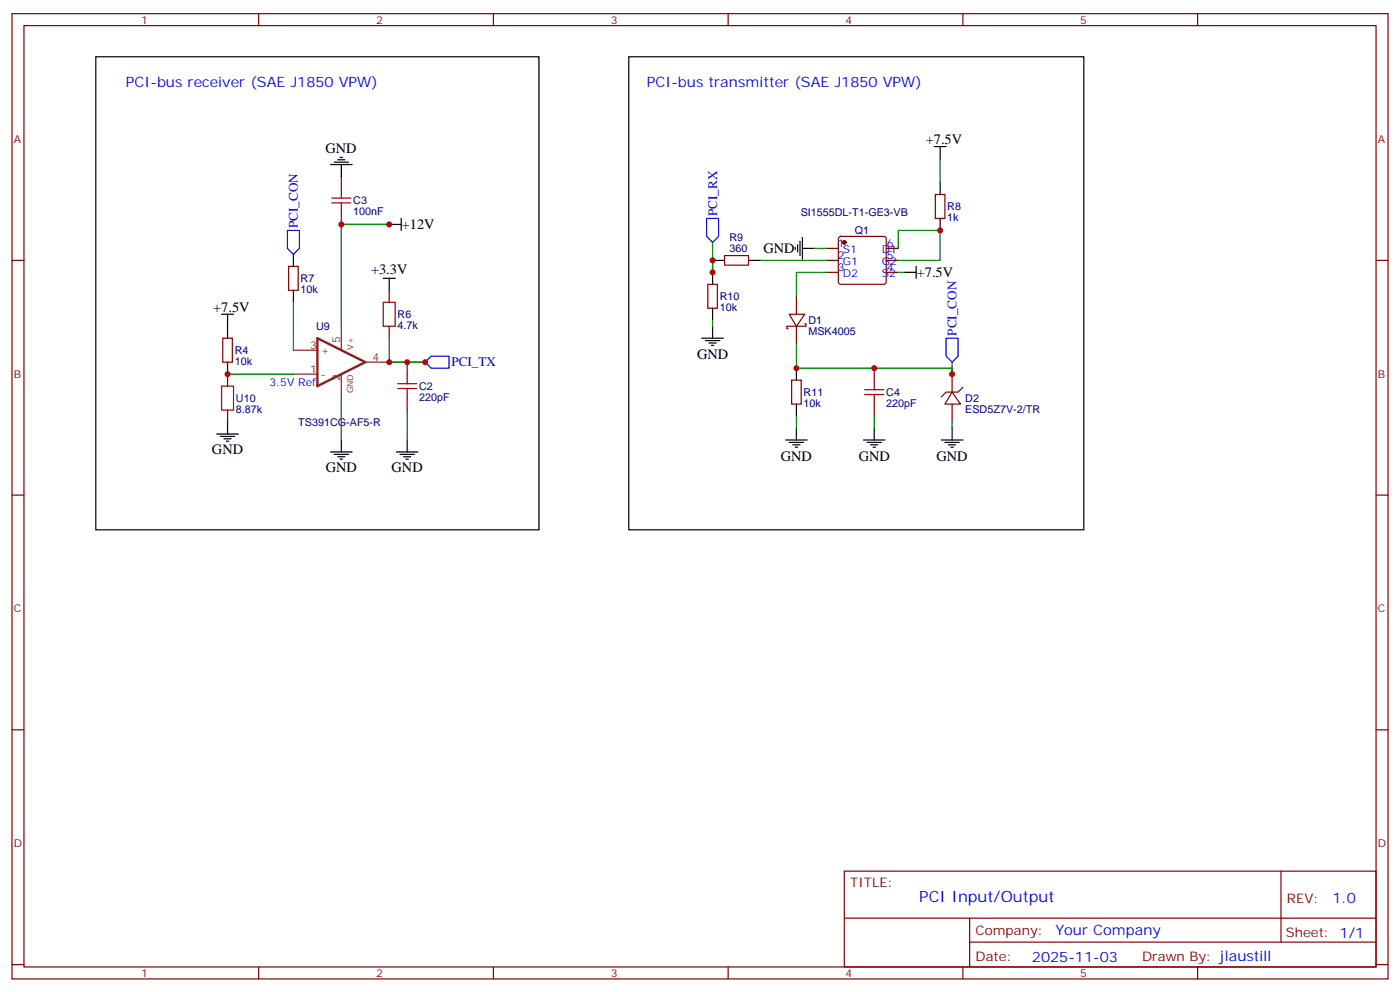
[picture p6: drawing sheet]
<svg xmlns="http://www.w3.org/2000/svg" width="412mm" height="292mm" viewBox="0 0 412 292" stroke-linecap="round" stroke-linejoin="round" font-family="sans-serif">
<g fill="none" stroke="#870000" stroke-width=".35">
<path d="M3.5 4h405.4v284.4h-405.4zM7.1 7.5h398.2v277.3h-398.2zM76.2 4v3.5M145.3 4v3.5M214.5 4v3.5M283.6 4v3.5M352.8 4v3.5M100.5 52v3.5M275.5 57.3h2.8v7h-2.8zM3.5 76.7h3.6M85 78.5h2.8v7h-2.8zM100.5 62.6v3.5"/>
<path d="M213.4 75.3h7.1v2.8h-7.1zM243.4 76.7h3.5M243.4 73.2h3.5M247.2 69.8l.4-.2h12.7l.5 .2 .3 .5v12.7l-.3 .5-.5 .2h-12.7l-.4-.2-.3-.5v-12.7zM261.1 76.7h3.5M261.1 73.2h3.5M405.3 76.7h3.6M65.6 99.6h2.8v7.1h-2.8zM114.7 85.5v3.5M114.7 96.1v3.5M208.5 83.7h2.8v7.1h-2.8zM232.5 92.6h4.6l-2.5 3.5z"/>
<path d="M234.6 87.3v5.3M234.6 96.1v5.3M237.1 95.4h.3v.7h-5.6v.7h.3M243.4 80.2h3.5M261.1 80.2h3.5M67 110.2v3.5M119.9 106.7v3.5M119.9 117.3v3.5M233.2 112h2.8v7h-2.8zM257.5 108.4v3.6M257.5 119v3.6M280.5 115.5l2.4 3.5h-4.6z"/>
<path d="M280.5 110.2v5.3M280.5 119v5.3M283.6 114.1l-1.4 1.4h-3.5l-1.4 1.4M67 120.8v3.5M3.5 145.8h3.6M405.3 145.8h3.6M3.5 215h3.6M405.3 215h3.6M248.7 256.6h156.6v28.2h-156.6zM377.3 256.6v20.9M248.7 270.5h156.5M285.6 277.5h119.6"/>
<path d="M285.6 270.5v14.1M3.5 284.1h3.6M76.2 284.8v3.6M145.3 284.8v3.6M214.5 284.8v3.6M283.6 284.8v3.6M352.8 284.8v3.6M405.3 284.1h3.6"/>
</g>
<g fill="none" stroke="#a10000" stroke-width=".35">
<path d="M97.7 58.3h5.7M97.7 59.8h5.7M100.5 55.5v2.8M100.5 59.8v2.8M112.9 89h3.5v7.1h-3.5zM65.3 113.7h3.5v7.1h-3.5zM117.1 114.4h5.7M117.1 113h5.7M119.9 110.2v2.8M119.9 114.4v2.9M254.7 116.2h5.6M254.7 114.8h5.6"/>
<path d="M257.5 112v2.8M257.5 116.2v2.8"/>
</g>
<path d="M93.5 99.6l14.1 7.1-14.1 7z" fill="none" stroke="#8c2424" stroke-width=".71"/>
<path d="M100.5 96.1v7.1M86.4 110.2h7.1M86.4 103.2h7.1M100.5 110.2v7.1M107.6 106.7h7.1" fill="none" stroke="#8c2424" stroke-width=".35"/>
<g fill="none" stroke="#008700" stroke-width=".35">
<path d="M276.9 46.7v7.1M100.5 66.1h14.2h-14.2v30M209.9 71.4v8.8M224 76.7h19.4M239.9 73.2h3.5M264.6 73.2v-5.3h12.3v8.8h-12.3M86.4 89v14.2M114.7 99.6v7.1h5.2M209.9 94.3v1.8M243.4 80.2h-8.8v7.1M264.6 80.2h1.7M67 110.2h19.4"/>
<path d="M100.5 117.3v12.3M114.7 106.7h10.5M234.6 101.4v7h45.9v1.8v-3.5M119.9 120.8v8.8M234.6 122.6v3.5M257.5 122.6v3.5M280.5 124.3v1.8"/>
</g>
<g fill="none" stroke="#000" stroke-width=".35">
<path d="M28.2 16.7h130.5v139.4h-130.5zM185.2 16.7h134.1v139.4h-134.1zM97.4 48.5h6.3M98.4 47.8h4.3M99.5 47.1h2.1M100.2 46.4h.7M100.5 48.5v3.5M275.2 43.2h3.5M276.9 43.2v3.5M276.9 53.8v3.5M86.4 74.9v3.6M114.7 66.1h3.5"/>
<path d="M118.2 64.3v3.6M209.9 76.7h3.5M220.5 76.7h3.5M234.2 72.8v.7M234.9 72.1v2.1M235.7 71v4.3M236.4 73.2h3.5M236.4 70v6.3M269.9 78.5v3.5M276.9 64.3v3.6M65.3 92.6h3.5M67 92.6v7"/>
<path d="M86.4 85.5v3.5M112.9 82h3.5M114.7 82v3.5M206.7 99.6h6.4M209.9 80.2v3.5M209.9 90.8v3.5M209.9 96.1v3.5M266.3 80.2h3.6M67 106.7v3.5M207.8 100.3h4.2M208.8 101h2.2M209.5 101.7h.8"/>
<path d="M234.6 108.4v3.6M234.6 119v3.6M63.9 127.8h6.3M64.9 128.6h4.2M66 129.3h2.1M66.7 130h.7M67 124.3v3.5M97.4 133.1h6.3M98.4 133.8h4.3M99.5 134.5h2.1M100.2 135.3h.7M100.5 129.6v3.5"/>
<path d="M116.8 133.1h6.3M117.8 133.8h4.3M118.9 134.5h2.1M119.6 135.3h.7M119.9 129.6v3.5M231.4 129.6h6.4M232.5 130.3h4.2M233.5 131h2.2M234.2 131.7h.7M234.6 126.1v3.5M254.4 129.6h6.3M255.4 130.3h4.2"/>
<path d="M256.5 131h2.1M257.2 131.7h.7M257.5 126.1v3.5M277.3 129.6h6.3M278.3 130.3h4.3M279.4 131h2.1M280.1 131.7h.7M280.5 126.1v3.5"/>
</g>
<path d="M84.7 67.9h3.5v5.3l-1.8 1.7-1.7-1.7zM208.1 64.3h3.6v5.3l-1.8 1.8-1.8-1.8zM278.7 99.6h3.5v5.3l-1.7 1.8-1.8-1.8zM125.2 106.7l1.8-1.8h5.3v3.5h-5.3z" fill="none" stroke="#00f" stroke-width=".35"/>
<circle cx="248.7" cy="71.4" r=".53" fill="#870000" stroke="#870000" stroke-width=".35"/>
<g fill="#c00">
<circle cx="114.7" cy="106.7" r=".88"/>
<circle cx="125.2" cy="106.7" r=".88"/>
<circle cx="119.9" cy="106.7" r=".88"/>
<circle cx="100.5" cy="66.1" r=".88"/>
<circle cx="276.9" cy="67.9" r=".88"/>
<circle cx="209.9" cy="76.7" r=".88"/>
<circle cx="209.9" cy="80.2" r=".88"/>
<circle cx="280.5" cy="110.2" r=".88"/>
<circle cx="234.6" cy="108.4" r=".88"/>
<circle cx="257.5" cy="108.4" r=".88"/>
<circle cx="114.7" cy="66.1" r=".88"/>
<circle cx="67" cy="110.2" r=".88"/>
</g>
<text font-size="4.6" fill="#00f" x="270.8" y="265.6">PCI Input/Output</text>
<g font-size="4.2" fill="#00f">
<text x="37" y="25.5">PCI-bus receiver (SAE J1850 VPW)</text>
<text x="190.5" y="25.5">PCI-bus transmitter (SAE J1850 VPW)</text>
<text x="392.5" y="265.9">1.0</text>
<text x="310.9" y="275.4">Your Company</text>
<text x="304" y="283.2">2025-11-03</text>
</g>
<g font-size="4.2">
<text x="95.9" y="45.1">GND</text>
<text x="272.7" y="42.5">+7.5V</text>
<text x="118.4" y="67.5">+12V</text>
<text x="224.9" y="74.6">GND</text>
<text x="109.3" y="80.8">+3.3V</text>
<text x="270.1" y="81.7">+7.5V</text>
<text x="62.8" y="91.9">+7.5V</text>
<text x="205.3" y="105.7">GND</text>
<text x="62.4" y="133.8">GND</text>
<text x="230" y="135.7">GND</text>
<text x="252.9" y="135.7">GND</text>
<text x="275.9" y="135.7">GND</text>
<text x="96" y="139.1">GND</text>
<text x="115.4" y="139.1">GND</text>
</g>
<g font-size="3.9" fill="#00f">
<text x="211.3" y="63.6" transform="rotate(-90 211.3 63.6)">PCI_RX</text>
<text x="87.8" y="67.2" transform="rotate(-90 87.8 67.2)">PCI_CON</text>
<text x="281.8" y="98.9" transform="rotate(-90 281.8 98.9)">PCI_CON</text>
<text x="133" y="107.9">PCI_TX</text>
</g>
<g font-size="3.9" fill="#800">
<text x="250.5" y="261.2">TITLE:</text>
<text x="379.1" y="265.9">REV:</text>
<text x="287.4" y="275.4">Company:</text>
<text x="378.7" y="276">Sheet: 1/1</text>
<text x="287.4" y="283.1">Date:</text>
<text x="336.4" y="283.2">Drawn By: jlaustill</text>
</g>
<g font-size="3.2" fill="#800">
<text x="41.6" y="7">1</text>
<text x="110.8" y="7">2</text>
<text x="179.9" y="7">3</text>
<text x="249.1" y="7">4</text>
<text x="318.2" y="7">5</text>
<text x="4.1" y="42.1">A</text>
<text x="405.9" y="42.1">A</text>
<text x="4.1" y="111.3">B</text>
<text x="405.9" y="111.3">B</text>
<text x="4.1" y="180.4">C</text>
<text x="405.9" y="180.4">C</text>
<text x="4.1" y="249.6">D</text>
<text x="405.9" y="249.6">D</text>
<text x="41.6" y="287.8">1</text>
<text x="110.8" y="287.8">2</text>
<text x="179.9" y="287.8">3</text>
<text x="249.1" y="287.8">4</text>
<text x="318.2" y="287.8">5</text>
</g>
<g font-size="3.2" fill="#000080">
<text x="104.1" y="63.4">100nF</text>
<text x="104.1" y="60.2">C3</text>
<text x="235.9" y="63.7">SI1555DL-T1-GE3-VB</text>
<text x="279" y="65.2">1k</text>
<text x="279" y="62">R8</text>
<text x="214.9" y="71">R9</text>
<text x="251.8" y="69">Q1</text>
<text x="214.9" y="74.2">360</text>
<text x="88.5" y="83.1">R7</text>
<text x="88.5" y="86.3">10k</text>
<text x="212" y="88.4">R10</text>
<text x="117.1" y="93.7">R6</text>
<text x="212" y="91.6">10k</text>
<text x="238.1" y="95.5">D1</text>
<text x="93.1" y="97.3">U9</text>
<text x="117.1" y="96.9">4.7k</text>
<text x="238.1" y="98.6">MSK4005</text>
<text x="69.1" y="107.5">10k</text>
<text x="69.1" y="104.3">R4</text>
<text x="69.5" y="118.4">U10</text>
<text x="123.5" y="118.1">220pF</text>
<text x="123.5" y="114.9">C2</text>
<text x="236.7" y="119.8">10k</text>
<text x="236.7" y="116.6">R11</text>
<text x="261.1" y="119.8">220pF</text>
<text x="261.1" y="116.6">C4</text>
<text x="284.3" y="118.4">D2</text>
<text x="69.5" y="121.6">8.87k</text>
<text x="87.9" y="125.5">TS391CG-AF5-R</text>
<text x="284.3" y="121.6">ESD5Z7V-2/TR</text>
</g>
<g font-size="3.2" fill="#00f">
<text x="246.8" y="72.8">1</text>
<text x="246.8" y="76.3">2</text>
<text x="248.2" y="74.6">S1</text>
<text x="259.8" y="74.6">D1</text>
<text x="261.2" y="76.3">5</text>
<text x="261.2" y="72.8">6</text>
<text x="246.8" y="79.9">3</text>
<text x="248.2" y="78.1">G1</text>
<text x="248.2" y="81.6">D2</text>
<text x="259.8" y="81.6">S2</text>
<text x="259.8" y="78.1">G2</text>
<text x="261.2" y="79.9">4</text>
<text x="79.4" y="113.7">3.5V Ref</text>
</g>
<g font-size="3.2" fill="#8d2323">
<text x="100.2" y="101" transform="rotate(-90 100.2 101)">5</text>
<text x="91.4" y="102.8">3</text>
<text x="94.5" y="104.2">+</text>
<text x="109.7" y="106.3">4</text>
<text x="91.4" y="109.9">1</text>
<text x="94.5" y="111.3">-</text>
<text x="100.2" y="112.3" transform="rotate(-90 100.2 112.3)">2</text>
</g>
<g font-size="2.5" fill="#8d2323">
<text x="104.1" y="103.2" transform="rotate(-90 104.1 103.2)">V+</text>
<text x="104.1" y="115.9" transform="rotate(-90 104.1 115.9)">GND</text>
</g>
</svg>
